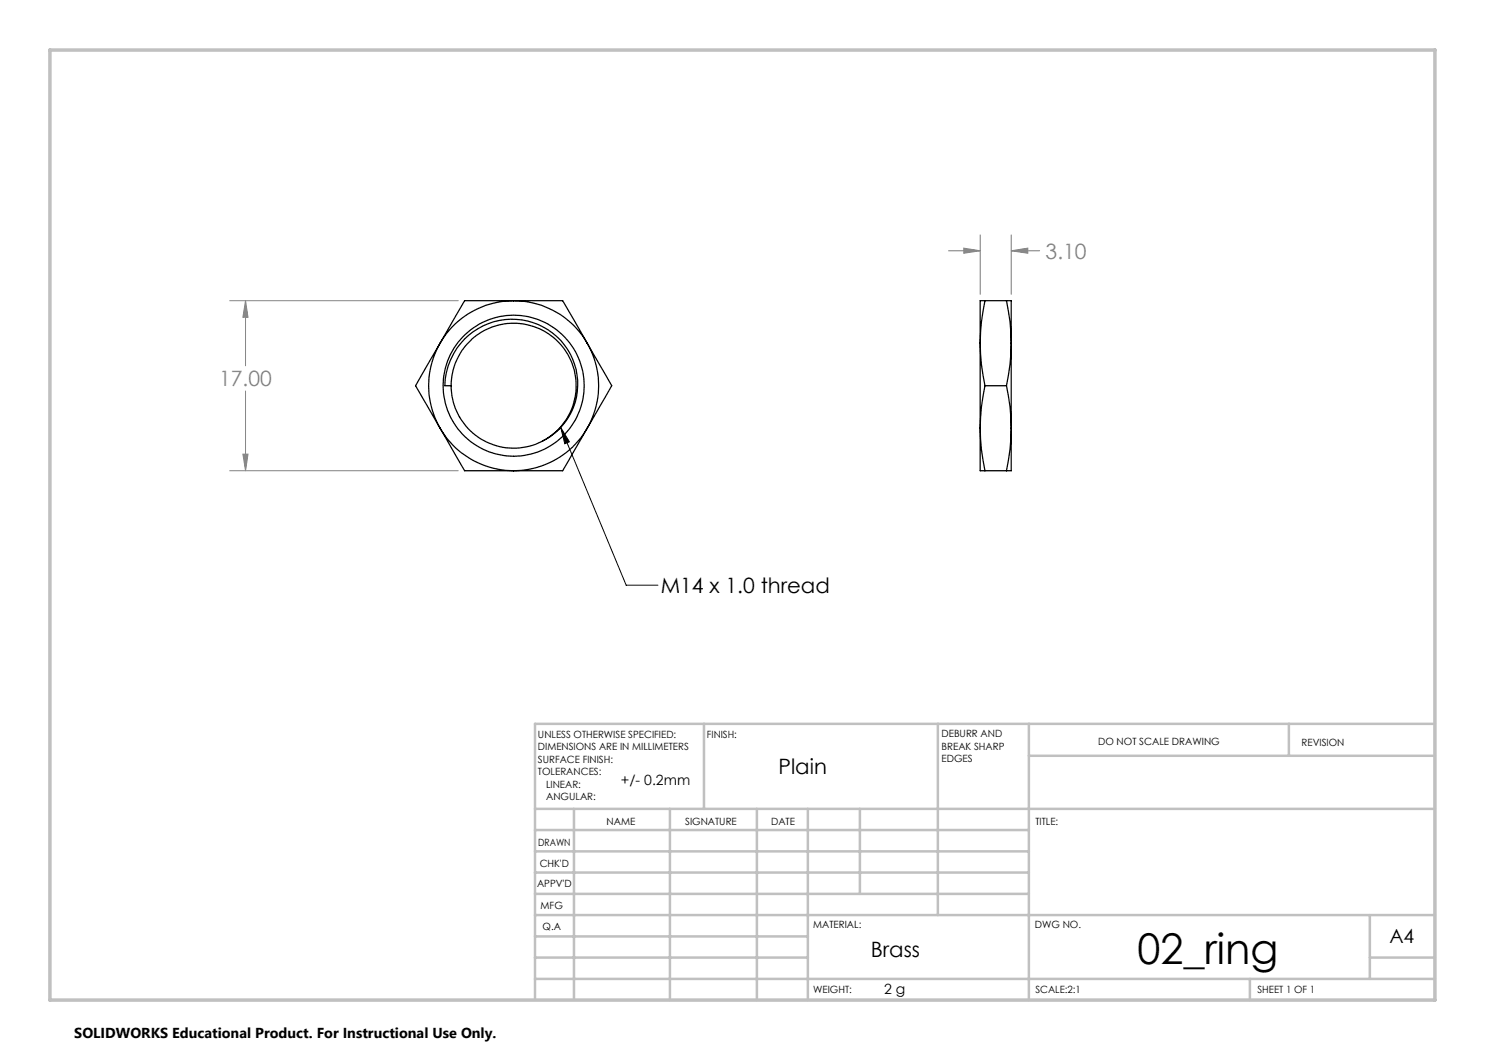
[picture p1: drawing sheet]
<svg xmlns="http://www.w3.org/2000/svg" width="297mm" height="210mm" viewBox="0 0 297 210" stroke-linecap="round" stroke-linejoin="round" font-family="sans-serif">
<g fill="none" stroke="#000" stroke-width=".25">
<path d="M88 68.6a16.9 16.9 0 0 0 0 17M88 68.6l-4.9 8.5 4.9 8.5M90.2 77.1a12.5 12.5 0 0 1 4-9.1l.2-.2a13 13 0 0 1 6.2-3h.5a12.2 12.2 0 0 1 4.5 .2 12.5 12.5 0 0 1 9.6 12.9 13.5 13.5 0 0 1-1.3 4.8 12.8 12.8 0 0 1-4.6 5.1M92.9 67.8a13.1 13.1 0 0 1 17.3-1.4 13.1 13.1 0 0 1 3.6 16.9 12.6 12.6 0 0 1-14.2 5.9 12.6 12.6 0 0 1-9.4-12.1h-1.2a13.9 13.9 0 0 1 3.9-9.3zM102.7 60.1a17 17 0 0 0-14.7 8.5M102.7 60.1h-9.8l-4.9 8.5M102.7 60.1a17 17 0 0 1 14.7 8.5M102.7 60.1h9.8l4.9 8.5M117.4 68.6a16.9 16.9 0 0 1 0 17M117.4 68.6l4.9 8.5-4.9 8.5M196 68.6a39.9 39.9 0 0 0 1 8.5M196 68.6v17"/>
<path d="M197 77.1a39.9 39.9 0 0 0-1 8.5M197 60.1a39.9 39.9 0 0 0-1 8.5M197 60.1h-1v8.5M197 77.1h4.3M197 60.1h4.3M201.3 77.1a39.3 39.3 0 0 1 .9 8.5M201.3 60.1a39.3 39.3 0 0 1 .9 8.5M201.3 60.1h.9v8.5M202.2 68.6v17M202.2 68.6a40.6 40.6 0 0 1-.9 8.5M88 85.6a17 17 0 0 0 14.7 8.5M88 85.6l4.9 8.5h9.8"/>
<path d="M91.9 83.4v.1M109 87.9l-.6 .4M117.4 85.6a17 17 0 0 1-14.7 8.5M117.4 85.6l-4.9 8.5h-9.8M196 85.6a39.9 39.9 0 0 0 1 8.5M196 85.6v8.5h1M197 94.1h4.3M202.2 85.6a40.6 40.6 0 0 1-.9 8.5M202.2 85.6v8.5h-.9"/>
<circle cx="102.7" cy="77.2" r="14.1"/>
</g>
<path d="M112.1 85.5l1.8 2.9-.9 .4zM112.1 85.5l13.1 31.5h6.4" fill="none" stroke="#000" stroke-width=".2"/>
<path d="M189.7 50.2h6.3M192.8 49.6l3.2 .6-3.2 .5zM196 47v11.9M202.2 50.2l3.4-.6v1.1zM202.2 47v11.9M202.2 50.2h5.7M45.9 60.1h45.8M49.1 60.1l.5 3.4h-1zM49.1 60.1v13.1M49.1 78.2v15.9M45.9 94.1h45.8M48.6 90.8h1l-.5 3.3z" fill="none" stroke="#808080" stroke-width=".2"/>
<g fill="none" stroke="#c0c0c0" stroke-width=".5">
<path d="M140.8 144.8v17M187.6 144.8v38.2M205.8 144.8v55.2M205.8 151.2h81.2M257.8 144.8v6.4M287 144.8h-180v55.2M107 161.8h180M107 178.8h98.8M107 174.5h98.8M107 170.3h98.8M107 166h98.8M114.8 161.8v38.2"/>
<path d="M134 161.8v38.2M151.4 161.8v38.2M161.6 161.8v38.2M172 161.8v17M107 195.8h180M107 191.5h54.6M107 187.3h54.6M107 183h180M250 195.8v4.2M274 191.5h13M274 183v12.8"/>
</g>
<path d="M10 10h277v190h-277z" fill="none" stroke="#c0c0c0" stroke-width=".7"/>
<path d="M112.1 85.5l1.8 2.9-.9 .4z" fill="#000"/>
<path d="M48.6 90.8h1l-.5 3.3zM49.1 60.1l.5 3.4h-1zM192.8 49.6l3.2 .6-3.2 .5zM202.2 50.2l3.4-.6v1.1z" fill="#808080"/>
<text font-size="8.5" x="227.5" y="192.7">02_ring</text>
<g font-size="4.2" fill="#808080">
<text x="209.1" y="51.7">3.10</text>
<text x="43.8" y="77.3">17.00</text>
</g>
<g font-size="4.2">
<text x="132.2" y="118.7">M14 x 1.0 thread</text>
<text x="155.7" y="154.7">Plain</text>
<text x="174.1" y="191.3">Brass</text>
</g>
<text font-size="3.9" x="277.9" y="188.5">A4</text>
<text font-size="2.9" x="14.9" y="207.6">SOLIDWORKS Educational Product. For Instructional Use Only.</text>
<g font-size="2.8">
<text x="124.2" y="157.1">+/- 0.2mm</text>
<text x="176.8" y="198.9">2 g</text>
</g>
<g font-size="2">
<text x="107.6" y="147.6">UNLESS OTHERWISE SPECIFIED:</text>
<text x="141.4" y="147.6">FINISH:</text>
<text x="188.3" y="147.5">DEBURR AND</text>
<text x="188.3" y="150">BREAK SHARP</text>
<text x="219.6" y="149">DO NOT SCALE DRAWING</text>
<text x="260.3" y="149.2">REVISION</text>
<text x="107.6" y="150.1">DIMENSIONS ARE IN MILLIMETERS</text>
<text x="107.6" y="152.6">SURFACE FINISH:</text>
<text x="107.6" y="155.1">TOLERANCES:</text>
<text x="188.3" y="152.5">EDGES</text>
<text x="109.2" y="157.6">LINEAR:</text>
<text x="109.2" y="160.1">ANGULAR:</text>
<text x="121.3" y="165">NAME</text>
<text x="137" y="164.9">SIGNATURE</text>
<text x="154.2" y="164.9">DATE</text>
<text x="207.1" y="164.9">TITLE:</text>
<text x="107.6" y="169.1">DRAWN</text>
<text x="107.9" y="173.3">CHK'D</text>
<text x="107.4" y="177.4">APPV'D</text>
<text x="108.1" y="181.8">MFG</text>
<text x="108.5" y="186">Q.A</text>
<text x="162.6" y="185.5">MATERIAL:</text>
<text x="207" y="185.5">DWG NO.</text>
<text x="162.6" y="198.5">WEIGHT:</text>
<text x="207.1" y="198.6">SCALE:2:1</text>
<text x="251.5" y="198.6">SHEET 1 OF 1</text>
</g>
</svg>
